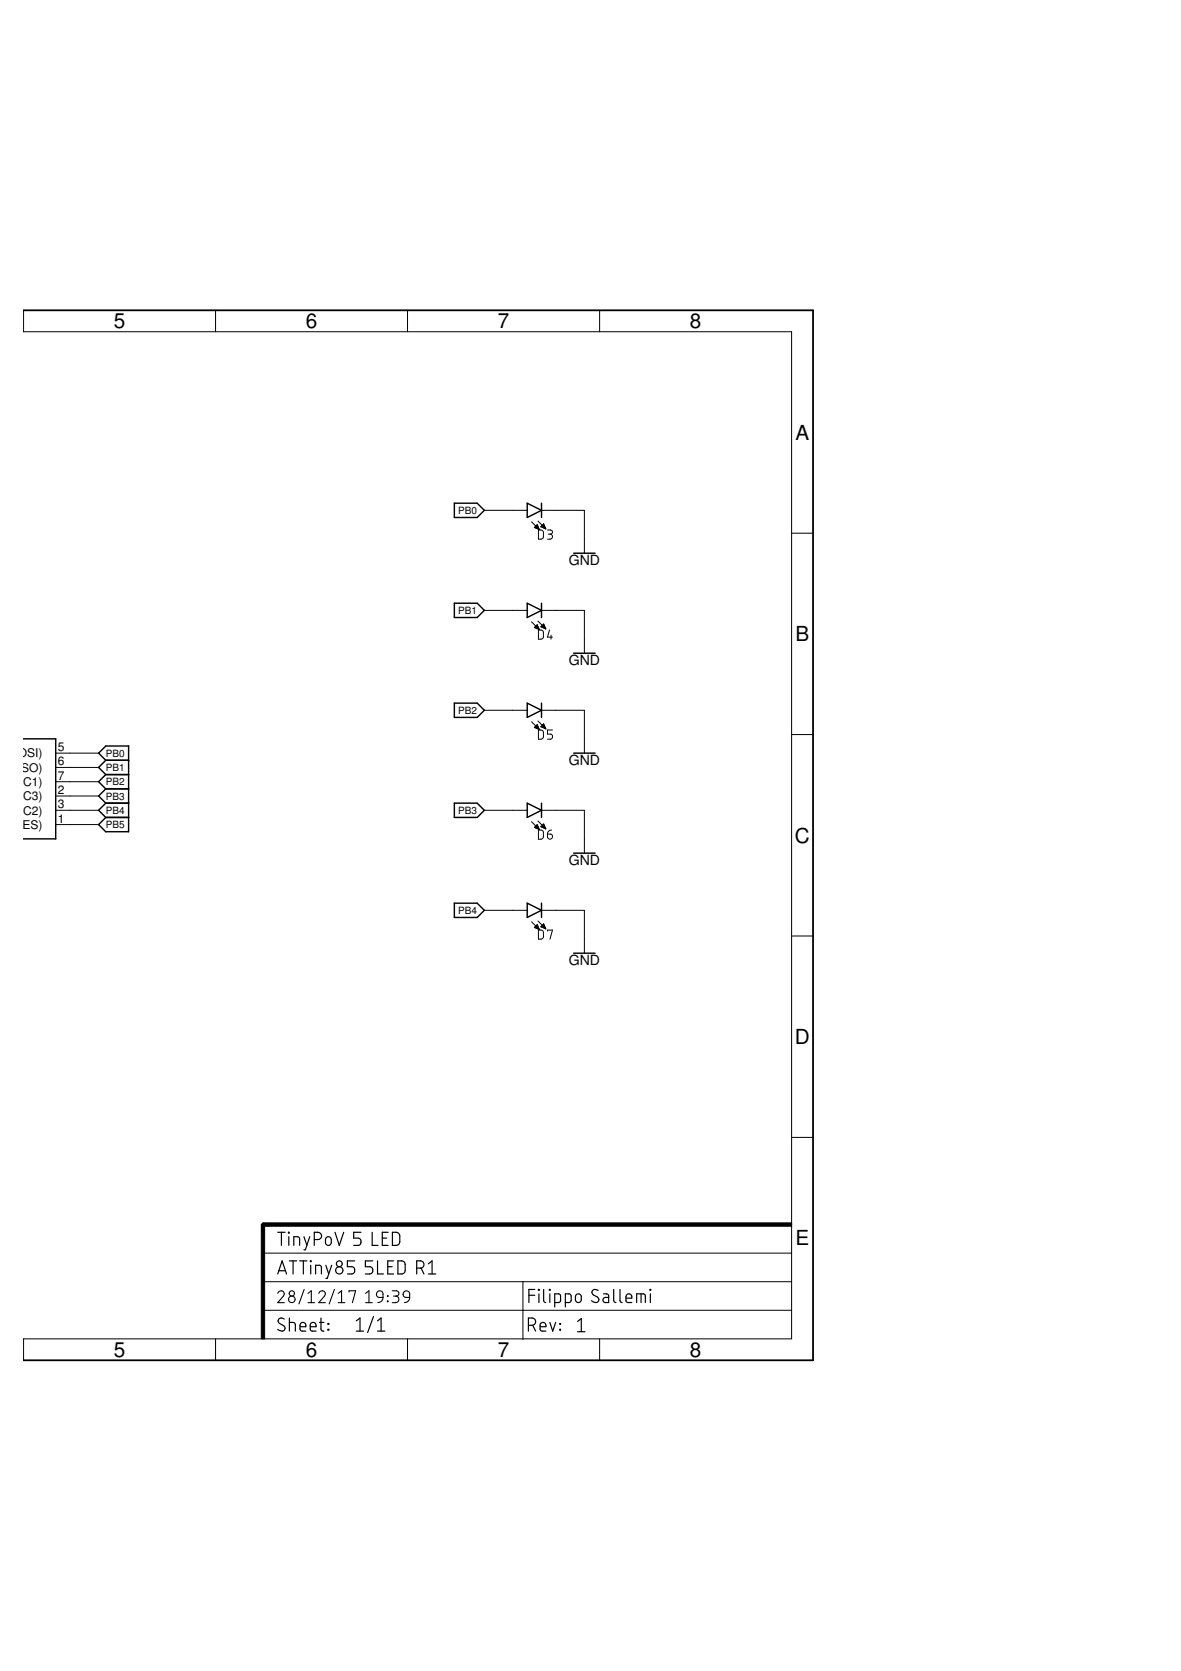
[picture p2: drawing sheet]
<svg xmlns="http://www.w3.org/2000/svg" width="210mm" height="297mm" viewBox="0 0 210 297" stroke-linecap="round" stroke-linejoin="round" font-family="sans-serif">
<g fill="none" stroke="#000" stroke-width=".18">
<path d="M4.1 59h136.6v179h-136.6M4.2 55.2v3.8M38.3 55.2v3.8M72.4 55.2v3.8M106.6 55.2v3.8M86.1 90.7h7.6M94.5 92.8l1.4 1.3M95 93.7h.7M95.1 93.6h.6M95.2 93.9h.5M95.2 93.5h.4M95.4 93.4h.1"/>
<path d="M95.5 93.3l-.5 .5 .9 .3M95.5 93.3l.4 .8M95.5 93.3h.1M95.5 94h.3M95.6 92.6l1.4 1.4M95.7 94.2l.8 .2 .1 1a.43 .43 0 0 1-.5 .4h-.4zM95.8 94.1h.1M96.1 93.6h.7M96.2 90.7h7.7v7.6M96.2 93.5h.6M96.4 93.7h.5M96.4 93.4h.3"/>
<path d="M96.5 93.3h.2M96.6 93.1h.1M96.6 93.1l-.5 .5 .9 .4M96.6 93.1l.4 .9M96.6 93.9h.3M96.9 94h.1M97.3 94.2h.5a.37 .37 0 0 1 .4 .4 .37 .37 0 0 1-.4 .4h-.3M97.7 95a.44 .44 0 0 1 .5 .4 .44 .44 0 0 1-.5 .4h-.4M140.7 94.8h3.8M86.1 108.5h7.6M94.5 110.5l1.4 1.4M95 111.5l.5-.5 .4 .9z"/>
<path d="M95 111.5h.7M95.1 111.6h.6M95.2 111.4h.4M95.3 111.2h.3M95.4 111.7h.4M95.4 111.1h.1M95.6 110.4l1.4 1.4M95.7 111.8h.1M95.7 112h.4a.44 .44 0 0 1 .5 .5v.7a.43 .43 0 0 1-.5 .4h-.4zM96.1 111.4l.5-.5 .4 .9zM96.2 111.4h.6M96.2 108.5h7.7v7.6"/>
<path d="M96.3 111.5h.6M96.3 111.2h.5M96.4 111.1h.3M96.5 111.6h.4M96.5 111h.2M96.8 111.7h.2M97.7 112l-.4 1.3h.9M97.9 112.9v.7M9.9 136.4h7.6M9.9 133.9h7.6M9.9 139h7.6M86.1 126.3h7.6"/>
<path d="M94.5 128.3l1.4 1.4M95 129.3l.5-.5 .4 .9zM95 129.3h.7M95.1 129.2h.6M95.2 129.1h.4M95.3 129.5h.5M95.3 129h.2M95.4 128.8h.1M95.6 129.6h.2M95.6 128.2l1.4 1.4M95.7 129.8h.4a.43 .43 0 0 1 .5 .4v.9l-.3 .3h-.6zM95.8 129.7h.1"/>
<path d="M96.2 129.2h.7M96.2 129.1h.6M96.2 126.3h7.7v7.6M96.4 129h.4M96.4 129.3h.5M96.5 128.8h.2M96.6 128.7h.1M96.6 128.7l.4 .9-.9-.4zM96.7 129.5h.3M97 129.6h.1M98.2 129.8h-.9v.7h.5a.46 .46 0 0 1 .4 .4 .46 .46 0 0 1-.4 .5h-.5M140.7 130.6h3.8"/>
<path d="M9.9 146.6h7.6M9.9 141.5h7.6M9.9 144h7.6M86.1 144h7.6M94.5 146.1l1.4 1.4M95 147.1l.5-.5 .4 .9zM95 147.1h.7M95.1 146.9h.5M95.2 147.2h.5M95.2 146.8h.4M95.4 146.7h.1M95.5 147.3h.3"/>
<path d="M95.6 145.9l1.4 1.4M95.7 147.6h.4a.43 .43 0 0 1 .5 .4l-.1 1-.8 .2zM95.7 147.4h.1M96.1 146.9h.7M96.2 144h7.7v7.7M96.3 146.8h.5M96.3 147.1h.6M96.4 146.7h.3M96.5 146.6h.2M96.6 147.2h.3M96.6 146.5l.4 .8-.9-.3zM96.9 147.3h.1"/>
<path d="M97.3 148.3h.5a.45 .45 0 0 1 .4 .5 .45 .45 0 0 1-.5 .4 .45 .45 0 0 1-.4-.5zM98 147.6a.7 .7 0 0 0-.7 .7M86.1 161.8h7.6M94.5 163.9l1.4 1.3M95 164.9l.5-.5 .4 .8zM95.1 164.8h.6M95.1 164.9h.6M95.2 164.7h.4M95.3 164.5h.3M95.4 165h.4M95.4 164.4h.1M95.6 163.7l1.4 1.4"/>
<path d="M95.6 165.1h.2M95.7 165.3h.4a.43 .43 0 0 1 .5 .5v.7a.43 .43 0 0 1-.5 .4h-.4zM96.1 164.7l.5-.5 .4 .9zM96.2 164.7h.6M96.2 164.8h.7M96.2 161.8h7.7v7.6M96.3 164.5h.5M96.4 164.4h.3M96.5 164.9h.4M96.6 164.3h.1M96.8 165h.2M97.3 165.5v-.2h.9l-.5 1.6"/>
<path d="M140.7 166.4h3.8M140.7 202.2h3.8M4.2 238v3.8M38.3 238v3.8M46.7 232.9h94M46.7 227.8h94M46.7 222.8h94M72.4 238v3.8M92.9 227.8v10.3M106.6 238v3.8"/>
</g>
<g fill="none" stroke="#000" stroke-width=".25">
<path d="M80.8 89.5h4l1.3 1.2-1.3 1.3h-4zM93.7 89.5l2.5 1.2-2.5 1.3zM96.2 89.5v2.5M102 98.3h3.8M80.8 107.2h4l1.3 1.3-1.3 1.3h-4zM93.7 107.2l2.5 1.3-2.5 1.3zM96.2 107.2v2.6M102 116.1h3.8M4.1 131.3h5.8v17.8h-5.8M18.8 135.1l-1.3-1.2 1.3-1.3h4.1v15.2h-4.1l-1.3-1.2 1.3-1.3M18.8 135.1h4.1M18.8 135.1l-1.3 1.3 1.3 1.3"/>
<path d="M18.8 137.7h4.1M18.8 137.7l-1.3 1.3 1.3 1.2M80.8 125h4l1.3 1.3-1.3 1.2h-4zM93.7 125l2.5 1.3-2.5 1.2zM96.2 125v2.5M102 133.9h3.8M18.8 140.2h4.1M18.8 140.2l-1.3 1.3 1.3 1.3M18.8 142.8h4.1M18.8 145.3h4.1M18.8 142.8l-1.3 1.2 1.3 1.3M80.8 142.8h4l1.3 1.2-1.3 1.3h-4z"/>
<path d="M93.7 142.8l2.5 1.2-2.5 1.3zM96.2 142.8v2.5M102 151.7h3.8M80.8 160.5h4l1.3 1.3-1.3 1.3h-4zM93.7 160.5l2.5 1.3-2.5 1.3zM96.2 160.5v2.6M102 169.4h3.8"/>
</g>
<path d="M46.4 217.7h.6v20.3h-.6zM46.7 217.4h94v.6h-94z" fill="#000" stroke="#000" stroke-width=".18"/>
<path d="M48 217.7h-1.3v1.2" fill="none" stroke="#000" stroke-width=".61"/>
<g fill="none" stroke="#000" stroke-width=".21">
<path d="M49.4 219.1h1.3M50 219.1v2.3M51.3 219.1h.1v.1h-.1zM51.3 219.8v1.6M54 219.8l.5 1.6M55.1 219.8l-.8 2.4h-.3M59.5 219.1l.8 2.3 .8-2.3M64.2 219.1h-1.3v1h.7a.66 .66 0 0 1 .6 .6 .66 .66 0 0 1-.6 .7h-.7M66.1 219.1v2.3h1.1M69 219.1h-1.1v2.3h1.1M69.7 219.1h.9l.3 .2 .2 .4-.1 1.2a.59 .59 0 0 1-.6 .5h-.7zM49.4 226.5l.7-2.4 .8 2.4"/>
<path d="M49.6 225.9h1.1M50.5 234.5a.58 .58 0 0 0-.9-.1 .58 .58 0 0 0 .1 .9l.7 .3a.58 .58 0 0 1 .1 .9 .58 .58 0 0 1-.9 0l-.2-.2M51.4 235.1l1 .1 .1 .3v1.1M51.4 224.1h1.3M51.4 234.3v2.3M52.1 224.1v2.4M52.2 221.4v-1.6l.9 .1 .2 .3v1.2M53.3 224.1h1.2M53.3 235.8h1.1a.54 .54 0 0 0-.4-.7 .54 .54 0 0 0-.7 .5l.1 .9 1 .1M53.9 224.1v2.4M55.1 235.8h1.1a.54 .54 0 0 0-.4-.7 .54 .54 0 0 0-.7 .5l.1 .9 1 .1M55.2 224.1h.1v.2h-.1z"/>
<path d="M55.2 224.9v1.6M55.9 220.3h.6a.65 .65 0 0 0 .7-.6 .65 .65 0 0 0-.7-.6h-.6v2.3M56.1 226.5v-1.6l.9 .1 .1 1.5M56.8 235.1h.8M57 234.3l.1 2.1 .2 .2h.3M57.9 224.9l.5 1.6M58 220l.5-.2a.92 .92 0 0 1 .1 1.5l-.3 .1-.4-.4-.1-.7zM58.3 235.3h.1v.1h-.1zM58.3 236.3h.1v.1h-.1zM58.9 224.9l-.7 2.3h-.3M63 224.1h-1.3v1.1h.8a.66 .66 0 0 1 .5 .6 .66 .66 0 0 1-.5 .7h-.8M63.3 234.8l.7-.5v2.3"/>
<path d="M63.3 236.6h1.3M66.3 224.1h-1.4v1.1h.8a.66 .66 0 0 1 .6 .6 .66 .66 0 0 1-.6 .7h-.8M66.4 234l-1.1 2.9M67.1 224.1v2.4h1M67.1 236.6h1.3M67.1 234.8l.6-.5v2.3M67.9 220.1h.8M68.9 225.2h.8M70 224.1h-1.1v2.4h1.1M70.7 224.1l.9 .1 .3 .2 .1 1.4a.6 .6 0 0 1-.6 .7h-.7zM74.1 225.4h.6a.65 .65 0 0 0 .7-.6 .65 .65 0 0 0-.7-.7h-.6v2.4M74.8 225.4l.6 1.1"/>
<path d="M76.1 226.5h1.3M76.1 224.7l.7-.6v2.4M93.9 235.6h.7a.65 .65 0 0 0 .6-.7 .65 .65 0 0 0-.6-.6h-.7v2.3M94 230.3h1M94.7 235.6l.5 1M95 229.2h-1v2.3M95.7 229.2h.1v.1h-.1zM95.8 230v1.5M96 235.8h1a.54 .54 0 0 0-.3-.7 .54 .54 0 0 0-.7 .5l.1 .9 .9 .1M96.6 229.2v2.1l.4 .2M97.6 229.2h.2v.1h-.2zM97.7 235.1l.5 1.5 .6-1.5"/>
<path d="M97.7 230v1.5M98.6 231.5h.8l.2-.2v-1.1l-.2-.2h-.8v2.3M99.5 236.3h.1v.1h-.1zM99.5 235.3h.1v.1h-.1zM100.5 231.5h.8l.2-.2v-.9l-.2-.4h-.8v2.3M102.4 230.2l.5-.2a.92 .92 0 0 1 .2 1.5h-.4l-.4-.3v-.7zM102.7 234.9l.6-.5v2.3M102.7 236.7h1.3M106.3 229.4a.58 .58 0 0 0-.9-.1 .58 .58 0 0 0 .1 .9l.7 .4a.58 .58 0 0 1 .1 .9 .58 .58 0 0 1-.9-.1l-.3-.2M107.3 230h.6l.3 .2v1.3h-.6a.46 .46 0 0 1-.5-.4 .46 .46 0 0 1 .5-.5h.6M109.1 229.2v2l.1 .2 .3 .1M110.2 229.2v2.1l.4 .2"/>
<path d="M111.3 230.8h1a.54 .54 0 0 0-.4-.8 .54 .54 0 0 0-.6 .5l.1 .9 .9 .1M113.2 231.5v-1.5l1.4 .1 .1 1.4M113.9 230v1.5M115.5 229.2h.2v.1h-.2zM115.6 230v1.5"/>
<circle cx="60.3" cy="224.7" r=".52"/>
<circle cx="60.3" cy="225.8" r=".64"/>
</g>
<g fill="none" stroke="#000" stroke-width=".19">
<path d="M49.4 229.9a.58 .58 0 0 1 .8-.4 .58 .58 0 0 1 .2 .9l-1 1.2h1.1M54.1 229.2l-1 2.6M54.7 231.6h1.2M54.7 229.9l.6-.5v2.2M56.7 229.9a.58 .58 0 0 1 .8-.4 .58 .58 0 0 1 .2 .9l-1 1.2h1.1M59.4 229.2l-.9 2.6M60.1 231.6h1.2M60.1 229.9l.6-.5v2.2M62 229.7v-.3h1.2l-.6 2.2M65 231.6h1.2M65 229.9l.6-.5v2.2M67.1 229.7l.3-.2a.56 .56 0 0 1 .7 .5v.6h-.9l-.3-.5z"/>
<path d="M68.1 230.6a.9 .9 0 0 1-1 1M68.9 230.3l.1 .1zM68.9 231.3l.1 .1zM69.7 229.4h.7a.48 .48 0 0 1 .5 .5 .48 .48 0 0 1-.5 .5h-.4M70.3 230.4a.58 .58 0 0 1 .6 .6 .58 .58 0 0 1-.6 .6h-.6M71.8 229.7l.3-.2a.56 .56 0 0 1 .7 .5v.6h-.9l-.3-.5zM72.8 230.6a.9 .9 0 0 1-.9 1"/>
<circle cx="51.9" cy="231" r=".59"/>
<circle cx="51.9" cy="229.9" r=".46"/>
</g>
<path d="M4.1 55.2h140.4v186.6h-140.4" fill="none" stroke="#000" stroke-width=".32"/>
<g font-size="3.7">
<text x="20.2" y="58.4">5</text>
<text x="54.4" y="58.4">6</text>
<text x="88.5" y="58.4">7</text>
<text x="122.6" y="58.4">8</text>
<text x="141.4" y="78.2">A</text>
<text x="141.4" y="114">B</text>
<text x="141.3" y="149.8">C</text>
<text x="141.3" y="185.6">D</text>
<text x="141.4" y="221.4">E</text>
<text x="20.2" y="241.2">5</text>
<text x="54.4" y="241.2">6</text>
<text x="88.5" y="241.2">7</text>
<text x="122.6" y="241.2">8</text>
</g>
<g font-size="2.5">
<text x="101.1" y="100.4">GND</text>
<text x="101.1" y="118.1">GND</text>
<text x="101.1" y="135.9">GND</text>
<text x="101.1" y="153.7">GND</text>
<text x="101.1" y="171.5">GND</text>
</g>
<g font-size="2.1">
<text x="-.5" y="137.2">1(MISO)</text>
<text x="-.5" y="134.6">0(MOSI)</text>
<text x="10.3" y="136.1">6</text>
<text x="10.3" y="133.5">5</text>
<text x="-.9" y="139.7">K/ADC1)</text>
<text x="-.8" y="142.3">3(ADC3)</text>
<text x="10.3" y="138.6">7</text>
<text x="10.3" y="141.1">2</text>
<text x="10.3" y="143.7">3</text>
<text x="-1" y="147.3">5(NRES)</text>
<text x="-.8" y="144.8">4(ADC2)</text>
<text x="10.3" y="146.2">1</text>
</g>
<g font-size="1.8">
<text x="81.5" y="91.4">PB0</text>
<text x="81.5" y="109.1">PB1</text>
<text x="81.5" y="126.9">PB2</text>
<text x="18.8" y="134.5">PB0</text>
<text x="18.8" y="137.1">PB1</text>
<text x="18.8" y="139.6">PB2</text>
<text x="18.8" y="142.1">PB3</text>
<text x="18.8" y="144.7">PB4</text>
<text x="18.8" y="147.2">PB5</text>
<text x="81.5" y="144.7">PB3</text>
<text x="81.5" y="162.5">PB4</text>
</g>
</svg>
